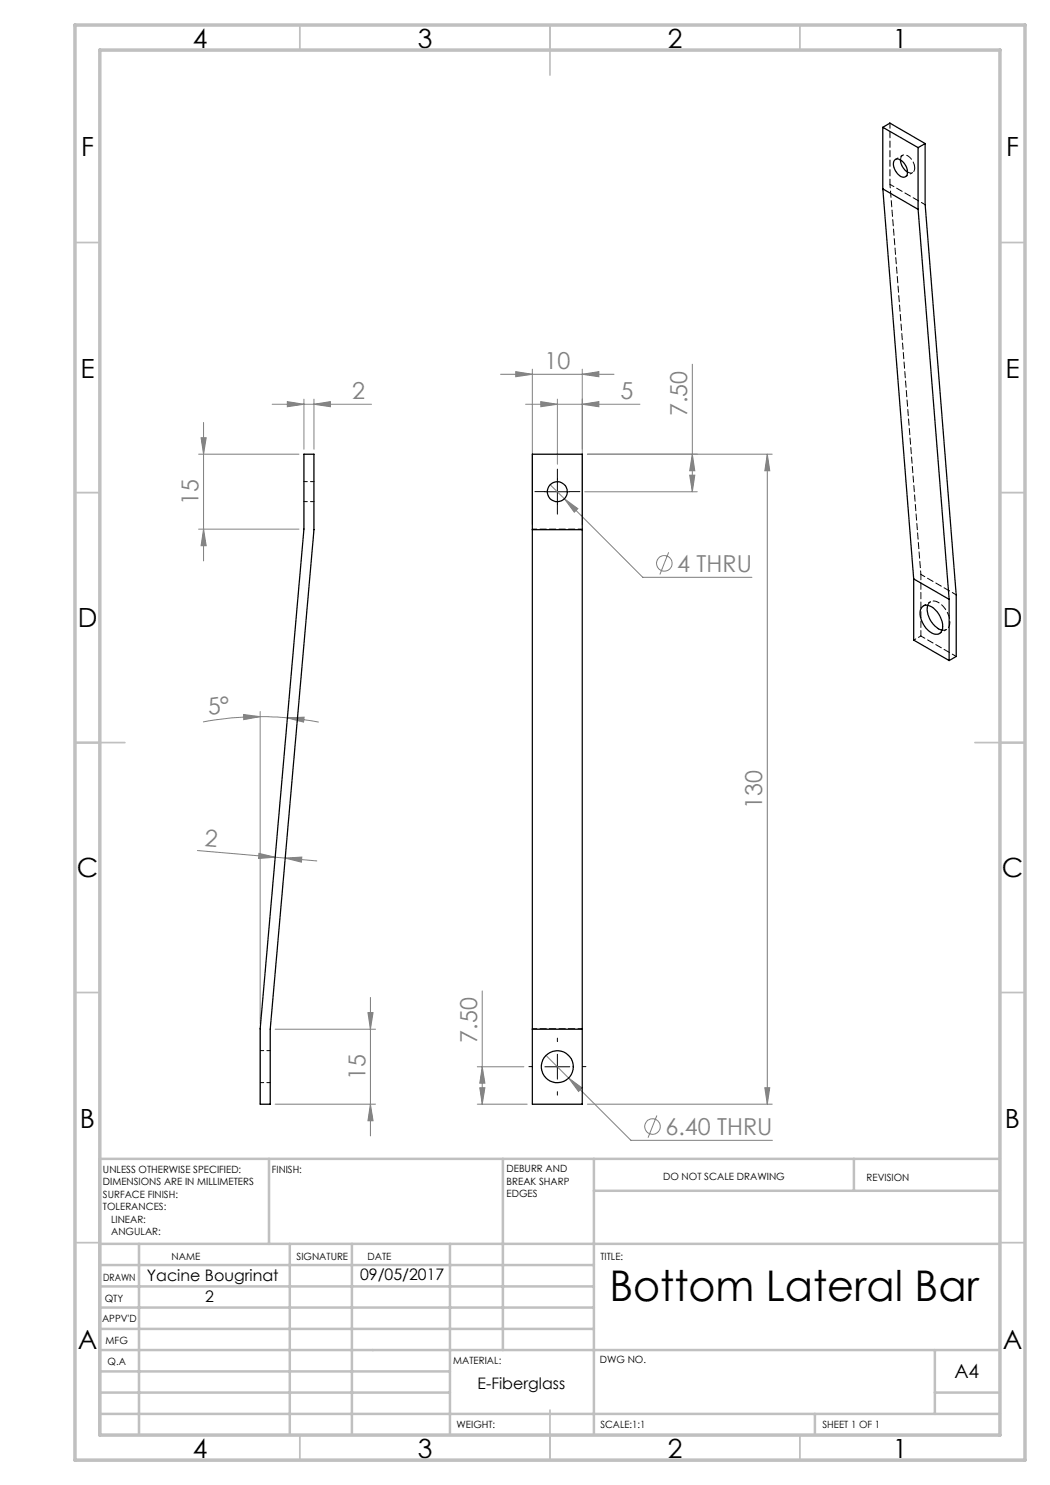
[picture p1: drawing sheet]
<svg xmlns="http://www.w3.org/2000/svg" width="210mm" height="297mm" viewBox="0 0 210 297" stroke-linecap="round" stroke-linejoin="round" font-family="sans-serif">
<g fill="none" stroke="#808080" stroke-width=".2">
<path d="M60.8 79.8v10M62.8 79.8v10M100.1 74.9h22.7M103.2 74.3l3.3 .6-3.3 .4zM106.5 73.8v31.1M111.5 79.8v13M116.5 74.9l3.3-.6v1zM116.5 73.8v31.1M138.5 72.8v25.6M39.7 90.8h20.1M40.2 87.6h1l-.5 3.2zM40.7 84.5v27.7"/>
<path d="M54.4 80.9h19.9M57.5 80.3l3.3 .6-3.3 .4zM62.8 80.9l3.3-.6v1zM105.1 80.9h22.9M108.2 80.3l3.3 .6-3.3 .4zM110 96.9l2.9 2.9M112.9 99.8l2.7 1.9-.7 .7zM112.9 99.8l15.7 15.7h21.8M116.5 80.9l3.3-.6v1zM116.9 98.4h22.6M137.9 95h1.1l-.5 3.4zM138.5 90.8l.5 3.4h-1.1z"/>
<path d="M153.5 90.8l.5 3.4h-1zM153.5 90.8v130M154.4 90.8h-36.9M39.7 105.8h20.1M40.7 105.8l.5 3.3h-1zM133.7 110.5l-1.7 4.4M48.7 142.9l3.3 .4-3.2 .6zM52 143.3l5.5 .3M52 143.3a58.1 58.1 0 0 0-11.4 1.1M52 142.3v62.4M57.5 143.6l3.3-.2-.1 1zM57.5 143.6l6.2 .8"/>
<path d="M39.5 170.1l15.5 1.3M51.8 170.7l3.2 .7-3.3 .3zM55 171.4l8.4 .8M57 171.6l3.4-.2-.1 1zM74.1 199.5v27.7M96.4 198.2v22.6M55 205.8h20.1M73.6 202.5h1l-.5 3.3zM95.5 213.4h9.3M96 217.6h1l-.6 3.2zM96.4 213.4l.6 3.2h-1zM109.2 211.1l4.5 4.5"/>
<path d="M113.7 215.6l2.7 2-.7 .7zM113.7 215.6l12.5 12.5h28.3M153 217.6h1l-.5 3.2zM55 220.8h20.1M74.1 220.8l.5 3.4h-1zM95.5 220.8h9.9M117.5 220.8h36.9M131.4 223.1l-1.8 4.4"/>
<circle cx="132.9" cy="112.7" r="1.55"/>
<circle cx="130.5" cy="225.3" r="1.55"/>
</g>
<path d="M109 98.3h-2M111.5 95.8v-2M114 98.3h2M111.5 100.8v2M106.5 213.3h-.7M111.5 208.3v-.7M111.5 218.3v.7M116.5 213.3h.7" fill="none" stroke="#000" stroke-width=".2" stroke-dasharray="15.2 1.3 1.3 1.3"/>
<path d="M109 98.4h4.9M111.5 95.8v5.1M109 213.4h4.9M111.5 210.9v4.9" fill="none" stroke="#000" stroke-width=".2"/>
<g fill="none" stroke="#c0c0c0" stroke-width=".35">
<path d="M60 5v5M110 5v10M160 5v5M15 48.5h5M200 48.5h5M15 98.5h5M200 98.5h5M15 148.5h10M195 148.5h10M15 198.5h5M200 198.5h5M15 248.5h5"/>
<path d="M200 248.5h5M60 287v5M110 282v10M160 287v5"/>
</g>
<g fill="none" stroke="#c0c0c0" stroke-width=".5">
<path d="M53.8 231.8v17M100.6 231.8v38.2M118.8 231.8v55.2M118.8 238.2h81.2M170.8 231.8v6.4M200 231.8h-180v55.2M20 248.8h180M20 257.3h98.8M20 253h98.8M27.8 248.8v38.2M58 248.8v38.2M70.4 248.8v38.2"/>
<path d="M90 248.8v38.2M20 265.8h98.8M20 261.5h98.8M20 278.5h70M20 274.3h70M20 270h180M187 278.5h13M187 270v12.8M20 282.8h180M163 282.8v4.2"/>
</g>
<path d="M15 5h190v287h-190zM20 10h180v277h-180z" fill="none" stroke="#c0c0c0" stroke-width=".7"/>
<g fill="#808080">
<path d="M57 171.6l3.4-.2-.1 1zM51.8 170.7l3.2 .7-3.3 .3z"/>
<path d="M116.5 80.9l3.3-.6v1zM108.2 80.3l3.3 .6-3.3 .4z"/>
<path d="M103.2 74.3l3.3 .6-3.3 .4zM116.5 74.9l3.3-.6v1zM113.7 215.6l2 2.7 .7-.7zM112.9 99.8l2 2.6 .7-.7z"/>
<path d="M57.5 143.6l3.3-.2-.1 1zM48.7 142.9l3.3 .4-3.2 .6z"/>
<path d="M137.9 95h1.1l-.5 3.4zM138.5 90.8l.5 3.4h-1.1zM40.7 105.8l.5 3.3h-1zM40.2 87.6h1l-.5 3.2z"/>
<path d="M96.4 213.4l.6 3.2h-1zM96 217.6h1l-.6 3.2zM153.5 90.8l.5 3.4h-1zM153 217.6h1l-.5 3.2zM73.6 202.5h1l-.5 3.3zM74.1 220.8l.5 3.4h-1z"/>
<path d="M57.5 80.3l3.3 .6-3.3 .4zM62.8 80.9l3.3-.6v1z"/>
</g>
<g fill="none" stroke="#000" stroke-width=".25">
<path d="M176.6 25.5l1.4-.9 7 4.1M176.6 25.5l7 4M176.6 37.8l7 4.1M176.6 25.5v12.3M176.6 37.8l6.1 78M178.9 32.1a1.03 1.03 0 0 1 1.6 .2 2.4 2.4 0 0 1 .7 2.9 1.18 1.18 0 0 1-1.6-.4 2.44 2.44 0 0 1-.7-2.7zM180.1 32a3.1 3.1 0 0 0 1.4 2.4M183.6 29.5v12.4M185 28.7l-1.4 .8M185 28.7v12.3l6.2 78v12.3l-1.4 .8M183.6 41.9l6.2 78M60.8 90.8h2v15.1l-8.8 99.9v15h-2v-15l8.8-100z"/>
<path d="M106.5 90.8h10v130h-10zM106.5 105.9h10M182.7 115.8l7.1 4.1M182.7 115.8v12.2l7.1 4.1M189.8 119.9v12.2M184.4 121.4a1.85 1.85 0 0 1 2.7 .6 4.6 4.6 0 0 1 1.3 4 1.43 1.43 0 0 1-2.4 .4 4.5 4.5 0 0 1-1.8-4.7zM185.6 121.1a4.5 4.5 0 0 0 2.8 4.9M106.5 205.8h10"/>
<circle cx="111.5" cy="98.3" r="2"/>
<circle cx="111.5" cy="213.4" r="3.2"/>
</g>
<path d="M185.1 40.9l-7.1-4M116.5 105.8h-10M191.2 119l-7-4.1M191.2 131.3l-7-4.1M116.5 205.7h-10" fill="none" stroke="#000" stroke-width=".2" stroke-dasharray="1.3 .6" stroke-dashoffset=".4"/>
<path d="M62.8 96.3h-2M60.8 100.3h2M184.2 114.9l-6.2-78M52.1 216.5h2M54.1 210.1h-2" fill="none" stroke="#000" stroke-width=".2" stroke-dasharray="1.3 .6" stroke-dashoffset=".6"/>
<path d="M182.9 33.6a.86 .86 0 0 1-.4 .9 .86 .86 0 0 1-1-.1M185.6 121a1.39 1.39 0 0 1 2.3-.4 4.6 4.6 0 0 1 1.9 4.7 1.17 1.17 0 0 1-1.4 .7" fill="none" stroke="#000" stroke-width=".2" stroke-dasharray="1.3 .6" stroke-dashoffset=".5"/>
<path d="M180.1 32a.88 .88 0 0 1 .5-1 .88 .88 0 0 1 1 .2l.8 .9 .4 .7 .1 .8" fill="none" stroke="#000" stroke-width=".2" stroke-dasharray="1.3 .6"/>
<path d="M178 36.9v-12.3M184.2 127.2v-12.3" fill="none" stroke="#000" stroke-width=".2" stroke-dasharray="1.3 .6" stroke-dashoffset=".2"/>
<path d="M180.5 31.1l-1.4 .8M181.1 35.3l1.4-.8M182.8 128l1.4-.8M186.1 120.3l-1.4 .9M187.9 126.7l1.4-.8" fill="none" stroke="#000" stroke-width=".2" stroke-dasharray="1.3 .6" stroke-dashoffset=".8"/>
<text font-size="8.5" x="121.9" y="260.3">Bottom Lateral Bar</text>
<g font-size="5.3">
<text x="38.5" y="9.5">4</text>
<text x="83.5" y="9.5">3</text>
<text x="133.6" y="9.5">2</text>
<text x="178.6" y="9.5">1</text>
<text x="16.2" y="31.3">F</text>
<text x="201.2" y="31.3">F</text>
<text x="16.1" y="75.5">E</text>
<text x="201.1" y="75.5">E</text>
<text x="15.5" y="125.5">D</text>
<text x="200.5" y="125.5">D</text>
<text x="15.4" y="175.5">C</text>
<text x="200.4" y="175.5">C</text>
<text x="16" y="225.5">B</text>
<text x="201" y="225.5">B</text>
<text x="15.5" y="269.8">A</text>
<text x="200.5" y="269.8">A</text>
<text x="38.5" y="291.5">4</text>
<text x="83.5" y="291.5">3</text>
<text x="133.6" y="291.5">2</text>
<text x="178.6" y="291.5">1</text>
</g>
<g font-size="4.7" fill="#808080">
<text x="108.9" y="73.8">10</text>
<text x="70.4" y="79.8">2</text>
<text x="124.1" y="79.8">5</text>
<text x="137.5" y="83.2" transform="rotate(-90 137.5 83.2)">7.50</text>
<text x="39.7" y="100.9" transform="rotate(-90 39.7 100.9)">15</text>
<text x="135.4" y="114.4">4 THRU</text>
<text x="41.8" y="143.1" transform="rotate(-7 41.8 143.1)">5°</text>
<text x="152.5" y="161.8" transform="rotate(-90 152.5 161.8)">130</text>
<text x="40.9" y="169.2" transform="rotate(5 40.9 169.2)">2</text>
<text x="95.5" y="208.5" transform="rotate(-90 95.5 208.5)">7.50</text>
<text x="73.1" y="215.9" transform="rotate(-90 73.1 215.9)">15</text>
<text x="133.1" y="227">6.40 THRU</text>
</g>
<text font-size="3.9" x="190.9" y="275.5">A4</text>
<g font-size="3.2">
<text x="29.4" y="256.1">Yacine Bougrinat</text>
<text x="72" y="256">09/05/2017</text>
<text x="41" y="260.4">2</text>
<text x="95.5" y="277.9">E-Fiberglass</text>
</g>
<g font-size="2">
<text x="20.6" y="234.6">UNLESS OTHERWISE SPECIFIED:</text>
<text x="20.6" y="237.1">DIMENSIONS ARE IN MILLIMETERS</text>
<text x="20.6" y="239.6">SURFACE FINISH:</text>
<text x="54.4" y="234.6">FINISH:</text>
<text x="101.3" y="234.5">DEBURR AND</text>
<text x="101.3" y="237">BREAK SHARP</text>
<text x="101.3" y="239.5">EDGES</text>
<text x="132.6" y="236">DO NOT SCALE DRAWING</text>
<text x="173.3" y="236.2">REVISION</text>
<text x="20.6" y="242.1">TOLERANCES:</text>
<text x="22.2" y="244.6">LINEAR:</text>
<text x="22.2" y="247.1">ANGULAR:</text>
<text x="34.3" y="252">NAME</text>
<text x="59.3" y="251.9">SIGNATURE</text>
<text x="73.5" y="251.9">DATE</text>
<text x="120.1" y="251.9">TITLE:</text>
<text x="20.6" y="256.1">DRAWN</text>
<text x="20.9" y="260.3">QTY</text>
<text x="20.4" y="264.4">APPV'D</text>
<text x="21.1" y="268.8">MFG</text>
<text x="21.5" y="273">Q.A</text>
<text x="90.6" y="272.9">MATERIAL:</text>
<text x="120" y="272.5">DWG NO.</text>
<text x="91.3" y="285.6">WEIGHT:</text>
<text x="120.1" y="285.6">SCALE:1:1</text>
<text x="164.5" y="285.6">SHEET 1 OF 1</text>
</g>
</svg>
